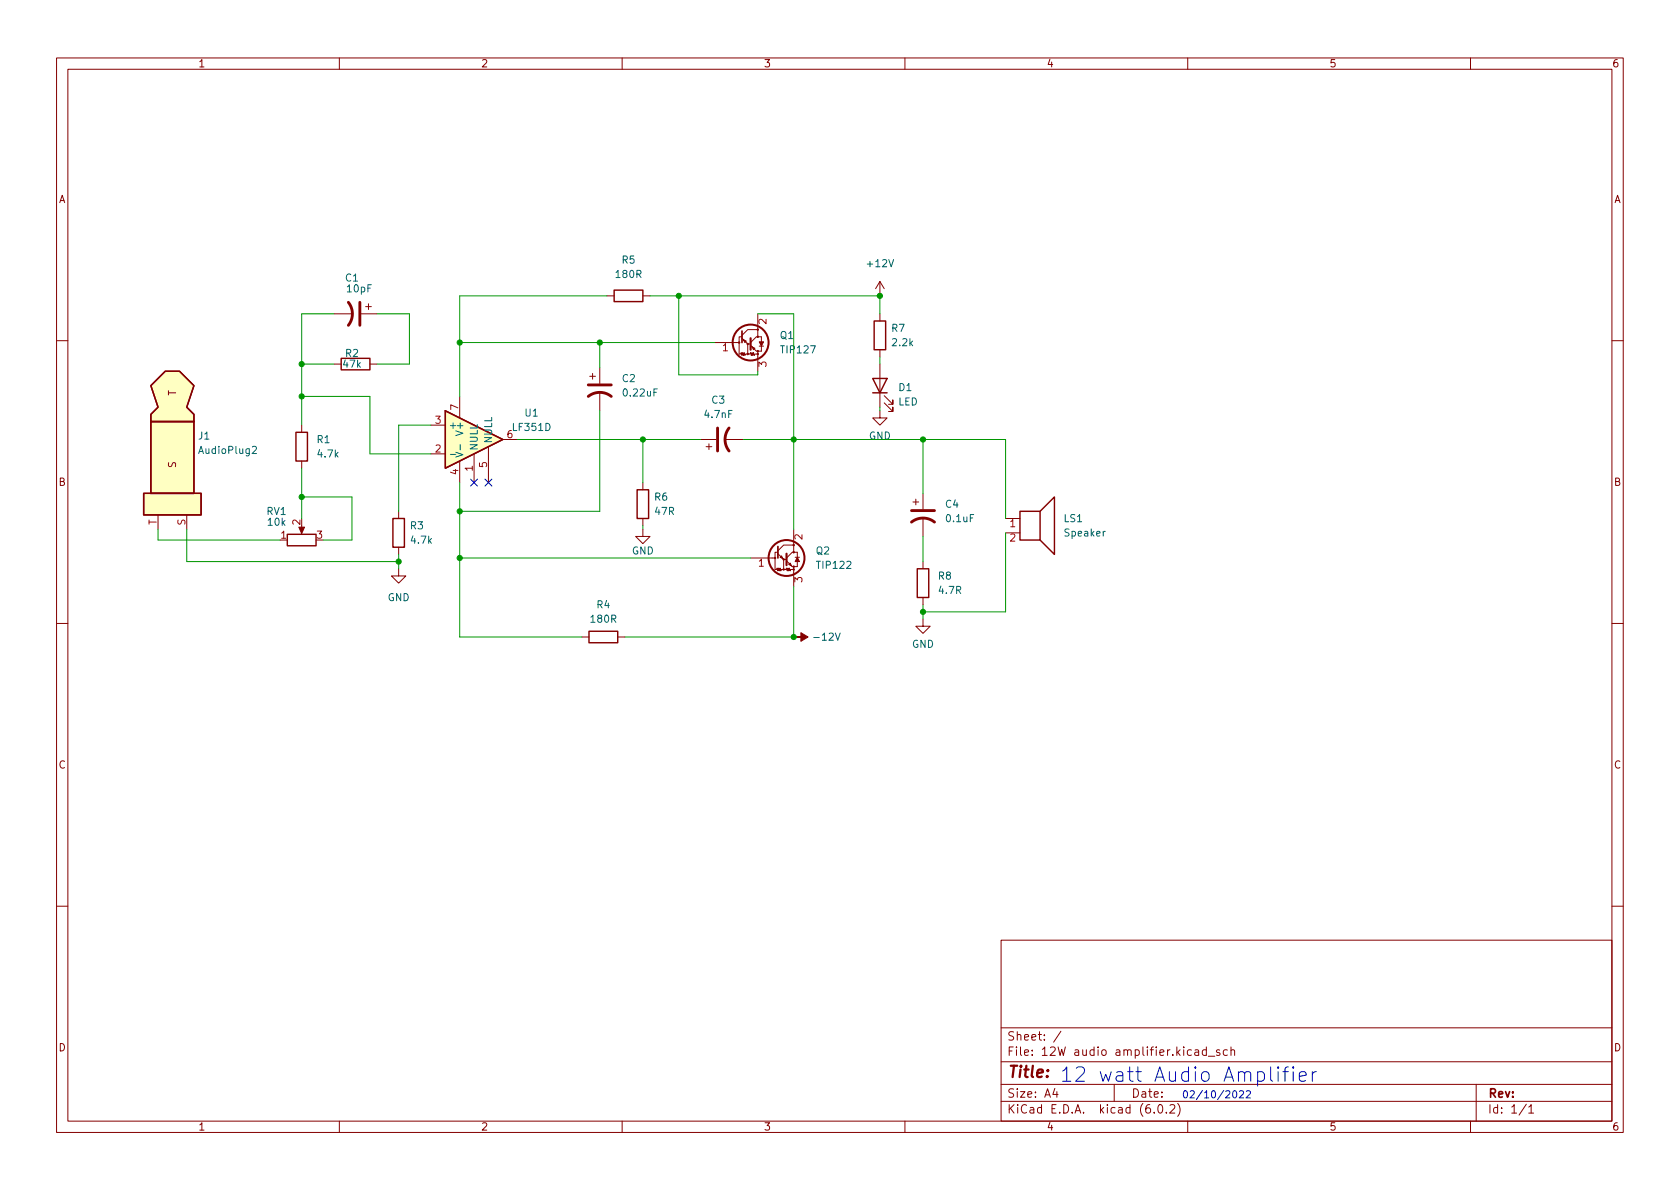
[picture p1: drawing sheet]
<svg xmlns="http://www.w3.org/2000/svg" width="297mm" height="210mm" viewBox="0 0 297 210" stroke-linecap="round" stroke-linejoin="round" font-family="sans-serif">
<g fill="none" stroke="#840000" stroke-width=".18">
<path d="M10 10.2h277v190.1h-277zM12 12.2h273v186.1h-273zM60 10.2v2M110 10.2v2M160 10.2v2M210 10.2v2M260 10.2v2M59.1 55.5h3.3M63.9 55.5h2.8M64.6 54.2h1.1M65.2 53.7v1M107.3 52.3h1.3"/>
<path d="M113.7 52.3h1.2M131.2 59.8l1 1h.5M131.2 59.6h-.5v3h.2l.2-.2 .1 .5 .1-.5 .1 .5 .2-.5 .1 .5 .1-.3h.4M131.2 59.3l1-1h1.8v1.3h-.3l-1 1M134 55.5v2.7M134 59.6h.6v.8M155.6 49.8v2.5M155.6 55.5v1.3M155.6 49.8l-.8 1.2M155.6 49.8l.7 1.2M10 60.2h2M53.3 75.2v1.2"/>
<path d="M59.1 64.4h1.2M65.4 64.4h1.3M76.2 75.2h2.5M81.3 70.1v3.8M86.4 79v6.3M88.9 77.7h2.5M104.3 66.5h1M104.8 66v1.1M106 65v2.8M106 69.3v3.3M123.8 77.7h2.8M124.8 79h1.1"/>
<path d="M125.3 78.5v1M126.4 60.6h4.2M128.1 77.7h3.3M131.4 60.1l.6 .2-.3 .3zM132.2 60.8v1.8h.4l.1-.2 .1 .5 .2-.5 .1 .5 .1-.5 .1 .5 .2-.3h.5M132.7 61.1l1 1h.3v.5M133 61.3l.5 .3-.3 .2zM134 62.6v3.1M134.2 61.2h.8M134.6 61.2v.9h-.6M155.6 72.6v1.3h1.2l-1.2 1.3-1.3-1.3h1.3M155.6 61.8v1.3"/>
<path d="M155.6 64.4v7.6M156.3 71.2l1.6 1.6v-.8v.8h-.8M156.3 70l1.6 1.5v-.8v.8h-.8M285 60.2h2M27.9 91.1v2.5M33 91.1v2.5M53.3 81.5v1.3M53.3 93v1M70.5 90.4v1.3M70.5 96.8v1.2M76.2 80.3h2.5M81.3 81.5v3.8"/>
<path d="M83.8 80.3v5M113.7 93.6v1.3h1.2l-1.2 1.2-1.3-1.2h1.3M113.7 85.3v1.3M113.7 91.7v1.3M132.7 98.7h4.2M137.5 97.9l1.1 1h.5M137.5 97.7h-.5v3h.3l.1-.2 .1 .5 .2-.5 .1 .5 .1-.5 .1 .5 .2-.3h.4M137.5 97.4l1.1-1h1.7v1.3h-.2l-1 1M137.9 98.5l.3-.2 .2 .5zM138.6 98.9v1.8h.3l.2-.2 .1 .5 .1-.5 .1 .5 .2-.5 .1 .5 .1-.3h.5M139.1 99.2l1 1h.2v.5M139.4 99.8l.3-.2 .3 .5z"/>
<path d="M140.3 93.6v2.7M140.3 97.7h.7v.8M140.6 98.5h.8M141 99.3v.9h-.7M161.4 88.8h1M161.9 88.3v1M163.2 87.2v2.8M163.2 91.6v3.3M163.2 99.3v1.3M177.8 91.7h2.5M177.8 94.2h2.5M10 110.2h2"/>
<path d="M70.5 100.6v1.2h1.3l-1.3 1.3-1.3-1.3h1.3M102.9 112.6h1.2M109.2 112.6h1.3M140.3 100.7v3.1M163.2 109.5v1.2h1.3l-1.3 1.3-1.3-1.3h1.3M163.2 105.7v1.2M285 110.2h2M10 160.2h2M177 166.3h108v32h-108zM285 160.2h2M60 198.3v2M110 198.3v2"/>
<path d="M160 198.3v2M177 194.8h108M177 191.8h108M177 187.8h108M177 181.8h108M186.5 192.5l-.4 1h1M186.9 193v1M187.6 182.4l-1.3 1.9M197 191.8v3M204.1 196.7v.1M204.9 195.4l.2-.1a.81 .81 0 0 1 .6 .7 .81 .81 0 0 1-.3 .8h-.2a.81 .81 0 0 1-.6-.6 .81 .81 0 0 1 .3-.8zM206.2 196.7v.1"/>
<path d="M206.9 195.5l.5-.2 .2 .2 .1 .3-.9 1h.9M208.2 195.1a1.72 1.72 0 0 1 0 2.3M210 198.3v2M211.3 185.7h.6v.9M211.9 186l-.5 .1a.29 .29 0 0 0-.2 .2 .29 .29 0 0 0 .2 .3h.5M213.3 185.7l-.4-.1-.3 .3v.4l.1 .3h.6M213.3 185.1v1.5M213.6 186.8h1.2M215.6 185.7l-.3-.1-.2 .2v.3l.5 .1v.4h-.5M217 185.7l-.4-.1-.3 .3v.4l.1 .3h.6M217.6 185.8l.3-.2 .3 .1 .1 .9M217.6 185.1v1.5"/>
<path d="M260 198.3v2M261 191.8v6.5M269.9 195.3l-1.3 1.9M270.3 195.8l.4-.5v1.5M270.3 196.8h.9"/>
<circle cx="134" cy="58.3" r=".13"/>
<circle cx="134" cy="59.6" r=".13"/>
<circle cx="130.7" cy="60.6" r=".13"/>
<circle cx="132.2" cy="60.8" r=".13"/>
<circle cx="132.2" cy="62.6" r=".13"/>
<circle cx="134" cy="62.6" r=".13"/>
<circle cx="134" cy="62.1" r=".13"/>
<circle cx="137" cy="98.7" r=".13"/>
<circle cx="138.6" cy="98.9" r=".13"/>
<circle cx="140.3" cy="97.7" r=".13"/>
<circle cx="140.3" cy="96.4" r=".13"/>
<circle cx="138.6" cy="100.7" r=".13"/>
<circle cx="140.3" cy="100.7" r=".13"/>
<circle cx="140.3" cy="100.2" r=".13"/>
</g>
<g fill="none" stroke="#840000" stroke-width=".25">
<path d="M108.6 51.3h5.1v2h-5.1zM154.6 56.8h2v5h-2zM26.7 74.5h7.6v12.7h-7.6zM26.7 68.2l2.5-2.5h2.5l2.6 2.5-1.3 3.8 1.3 1.3v1.2h-7.6v-1.2l1.2-1.3zM52.3 76.4h2.1v5.1h-2.1zM60.3 63.4h5.1v2h-5.1zM78.7 72.6l10.2 5.1-10.2 5.1zM154.3 66.9h2.5l-1.2 2.6zM154.3 69.5h2.5M25.4 87.2h10.2v3.9h-10.2zM50.8 94.5h5.1v2h-5.1zM69.5 91.7h2v5.1h-2z"/>
<path d="M112.6 86.6h2.1v5.1h-2.1zM180.3 90.4h3.6v5.1h-3.6zM183.9 90.4l2.5-2.5v10.1l-2.5-2.5M104.1 111.6h5.1v2.1h-5.1zM162.2 100.6h2v5.1h-2z"/>
</g>
<g fill="#ffffc2" stroke="#ffffc2" stroke-width=".18">
<path d="M78.7 72.6l10.2 5.1-10.2 5.1z"/>
<path d="M26.7 74.5h7.6v12.7h-7.6z"/>
<path d="M26.7 68.2l2.5-2.5h2.5l2.6 2.5-1.3 3.8 1.3 1.3v1.2h-7.6v-1.2l1.2-1.3z"/>
<path d="M25.4 87.2h10.2v3.9h-10.2z"/>
</g>
<path d="M44.6 79l.5-.1 .2 .4-.7 .9h.7M80.6 80l1.3 .4-1.3 .4M81.4 78.6v1M79.6 80.3h1" fill="none" stroke="#006464" stroke-width=".18"/>
<path d="M61.6 53.5a3.3 3.3 0 0 1 0 4M63.6 53.5v4M104 70.1a3.3 3.3 0 0 1 4.1 0M104 68.1h4.1M126.9 75.7v4.1M128.9 75.7a3.3 3.3 0 0 0 0 4.1M161.2 92.3a3.3 3.3 0 0 1 4 0M161.2 90.3h4" fill="none" stroke="#840000" stroke-width=".51"/>
<path d="M131.2 58.5v2.1M137.5 96.6v2.1" fill="none" stroke="#840000" stroke-width=".3"/>
<path d="M132.7 59.8v2M139.1 97.9v2" fill="none" stroke="#840000" stroke-width=".38"/>
<g fill="#840000" stroke="#840000" stroke-width=".18">
<path d="M134.2 60.4h.8l-.4 .8z"/>
<path d="M140.3 112.6h1.3v-.7l1.3 .7-1.3 .8v-.8z"/>
<path d="M141 98.5l.4 .8h-.8z"/>
<path d="M52.8 93.2h1l-.5 1.2z"/>
</g>
<g fill="none" stroke="#840000" stroke-width=".36">
<circle cx="132.7" cy="60.6" r="3.2"/>
<circle cx="139.1" cy="98.7" r="3.2"/>
</g>
<g fill="none" stroke="#0000c2" stroke-width=".18">
<path d="M218.1 193l.1-.1a.68 .68 0 0 1 .5 .6 .68 .68 0 0 1-.5 .6l-.1-.1-.2-.3zM219.2 193l.4-.1 .3 .3-.8 .9h.8M220.4 193l.4-.1 .3 .3-.8 .9h.8M224.7 188.7v2.1l.3 .4M226 188.7l-.1 .1 .1 .1 .1-.1-.1-.1v.2M226 189.5v1.7M226.8 189.5h1M227.8 188.7l-.5 .1-.1 .2v2.2M228.6 188.7l-.1 .1 .1 .1 .2-.1-.2-.1v.2M228.6 189.5v1.7M229.7 190.4l1.2-.3-.1-.5-.7-.1-.4 .4v.9l.2 .3 .2 .1 .7-.1M232 189.5v1.7"/>
<path d="M232.8 189.5a.65 .65 0 0 0-.8 .5"/>
</g>
<g fill="none" stroke="#009600" stroke-width=".18">
<path d="M59.1 55.5h-5.8v19.7M66.7 55.5h5.7v8.9h-5.7M107.3 52.3h-26v17.8M114.9 52.3h40.7v3.2M120 52.3v14h14v-.6M134 55.5h6.3v38.1M53.3 70.1h12.1v10.2h10.8M53.3 64.4h5.8M76.2 75.2h-5.7v15.2M81.3 60.6h45.1M91.4 77.7h32.4M106 60.6v4.4"/>
<path d="M106 72.6v17.8h-24.7M113.7 77.7v7.6M131.4 77.7h46.4v14M155.6 63.1v1.3M155.6 72v.6M163.2 77.7v9.5M27.9 93.6v1.9h21.6M33 93.6v5.7h37.5M53.3 87.9h8.9v7.6h-5.1M53.3 82.8v8.9M70.5 98v2.6M81.3 85.3v27.3h21.6"/>
<path d="M81.3 98.7h51.4M113.7 93v.6M163.2 94.9v4.4M177.8 94.2v14h-14.6M140.3 103.8v8.8h-29.8M163.2 106.9v2.6"/>
</g>
<path d="M83.2 84.7l1.2 1.2M84.4 84.7l-1.2 1.2M85.8 84.7l1.2 1.2M87 84.7l-1.2 1.2" fill="none" stroke="#000084" stroke-width=".18"/>
<g fill="#009600" stroke="#009600" stroke-width=".18">
<circle cx="140.3" cy="77.7" r=".46"/>
<circle cx="155.6" cy="52.3" r=".46"/>
<circle cx="120" cy="52.3" r=".46"/>
<circle cx="140.3" cy="112.6" r=".46"/>
<circle cx="163.2" cy="77.7" r=".46"/>
<circle cx="163.2" cy="108.2" r=".46"/>
<circle cx="113.7" cy="77.7" r=".46"/>
<circle cx="106" cy="60.6" r=".46"/>
<circle cx="81.3" cy="90.4" r=".46"/>
<circle cx="81.3" cy="60.6" r=".46"/>
<circle cx="81.3" cy="98.7" r=".46"/>
<circle cx="70.5" cy="99.3" r=".46"/>
<circle cx="53.3" cy="64.4" r=".46"/>
<circle cx="53.3" cy="87.9" r=".46"/>
<circle cx="53.3" cy="70.1" r=".46"/>
</g>
<text font-size="3.5" fill="#0000c2" x="187.3" y="191.3">12 watt Audio Amplifier</text>
<text font-size="2.8" fill="#840000" x="178" y="190.6">Title:</text>
<g font-size="2.1" fill="#840000">
<text x="178" y="184">Sheet: /</text>
<text x="178" y="186.7">File: 12W audio amplifier.kicad_sch</text>
<text x="178" y="196.9">KiCad E.D.A. kicad (6.0.2)</text>
<text x="178" y="194.1">Size: A4</text>
<text x="200" y="194.1">Date:</text>
<text x="263" y="194.1">Rev:</text>
<text x="263" y="196.9">Id: 1/1</text>
</g>
<g font-size="1.8" fill="#840000">
<text x="35" y="11.9">1</text>
<text x="85" y="11.9">2</text>
<text x="135" y="11.9">3</text>
<text x="185" y="11.9">4</text>
<text x="235" y="11.9">5</text>
<text x="285" y="11.9">6</text>
<text x="10.3" y="35.9">A</text>
<text x="285.3" y="35.9">A</text>
<text x="31.1" y="70" transform="rotate(-90 31.1 70)">T</text>
<text x="31.1" y="82.8" transform="rotate(-90 31.1 82.8)">S</text>
<text x="10.3" y="85.9">B</text>
<text x="285.3" y="85.9">B</text>
<text x="10.3" y="135.9">C</text>
<text x="285.3" y="135.9">C</text>
<text x="10.3" y="185.9">D</text>
<text x="285.3" y="185.9">D</text>
<text x="35" y="199.9">1</text>
<text x="85" y="199.9">2</text>
<text x="135" y="199.9">3</text>
<text x="185" y="199.9">4</text>
<text x="235" y="199.9">5</text>
<text x="285" y="199.9">6</text>
</g>
<g font-size="1.8" fill="#006464">
<text x="110" y="46.6">R5</text>
<text x="153.5" y="47.2">+12V</text>
<text x="61.1" y="49.8">C1</text>
<text x="61.4" y="51.7">10pF</text>
<text x="109" y="49.1">180R</text>
<text x="138" y="59.9">Q1</text>
<text x="157.7" y="58.7">R7</text>
<text x="60.8" y="65">47k</text>
<text x="61.1" y="63.1">R2</text>
<text x="138.3" y="62.5">TIP127</text>
<text x="157.9" y="61.2">2.2k</text>
<text x="110" y="67.6">C2</text>
<text x="110.4" y="70.1">0.22uF</text>
<text x="125.9" y="71.4">C3</text>
<text x="158.8" y="71.7">LED</text>
<text x="158.9" y="69.1">D1</text>
<text x="35.1" y="77.7">J1</text>
<text x="79.2" y="75.8">+</text>
<text x="81.9" y="76.6" transform="rotate(-90 81.9 76.6)">V+</text>
<text x="90.8" y="76.2">LF351D</text>
<text x="92.8" y="73.7">U1</text>
<text x="124.7" y="73.9">4.7nF</text>
<text x="153.6" y="77.7">GND</text>
<text x="35.4" y="80.3">AudioPlug2</text>
<text x="56.1" y="78.4">R1</text>
<text x="56.3" y="80.9">4.7k</text>
<text x="84.5" y="79.8" transform="rotate(-90 84.5 79.8)">NULL</text>
<text x="87" y="78.5" transform="rotate(-90 87 78.5)">NULL</text>
<text x="115.8" y="88.5">R6</text>
<text x="167.2" y="89.8">C4</text>
<text x="47.2" y="91.1">RV1</text>
<text x="47.4" y="93">10k</text>
<text x="72.6" y="93.6">R3</text>
<text x="115.9" y="91.1">47R</text>
<text x="167.4" y="92.3">0.1uF</text>
<text x="188.1" y="92.3">LS1</text>
<text x="188.3" y="94.9">Speaker</text>
<text x="72.8" y="96.1">4.7k</text>
<text x="111.7" y="98">GND</text>
<text x="144.3" y="98">Q2</text>
<text x="144.6" y="100.6">TIP122</text>
<text x="68.5" y="106.3">GND</text>
<text x="105.5" y="107.6">R4</text>
<text x="165.9" y="102.5">R8</text>
<text x="166.1" y="105">4.7R</text>
<text x="104.6" y="110.1">180R</text>
<text x="144.3" y="113.3">-12V</text>
<text x="161.2" y="114.5">GND</text>
</g>
<g font-size="1.8" fill="#a90000">
<text x="135.5" y="57.3" transform="rotate(-90 135.5 57.3)">2</text>
<text x="127.8" y="62.1">1</text>
<text x="135.5" y="64.9" transform="rotate(-90 135.5 64.9)">3</text>
<text x="77" y="74.9">3</text>
<text x="81" y="72.5" transform="rotate(-90 81 72.5)">7</text>
<text x="89.7" y="77.5">6</text>
<text x="77" y="80">2</text>
<text x="81" y="83.9" transform="rotate(-90 81 83.9)">4</text>
<text x="83.6" y="83.3" transform="rotate(-90 83.6 83.3)">1</text>
<text x="86.1" y="82.7" transform="rotate(-90 86.1 82.7)">5</text>
<text x="27.7" y="92.9" transform="rotate(-90 27.7 92.9)">T</text>
<text x="32.8" y="92.9" transform="rotate(-90 32.8 92.9)">S</text>
<text x="49.7" y="95.2">1</text>
<text x="53.1" y="92.8" transform="rotate(-90 53.1 92.8)">2</text>
<text x="56" y="95.2">3</text>
<text x="141.9" y="95.4" transform="rotate(-90 141.9 95.4)">2</text>
<text x="178.6" y="93.2">1</text>
<text x="178.6" y="95.8">2</text>
<text x="134.1" y="100.2">1</text>
<text x="141.9" y="103" transform="rotate(-90 141.9 103)">3</text>
</g>
<text font-size="1.8" fill="#0000c2" x="208.9" y="194.2">02/10/2022</text>
</svg>
